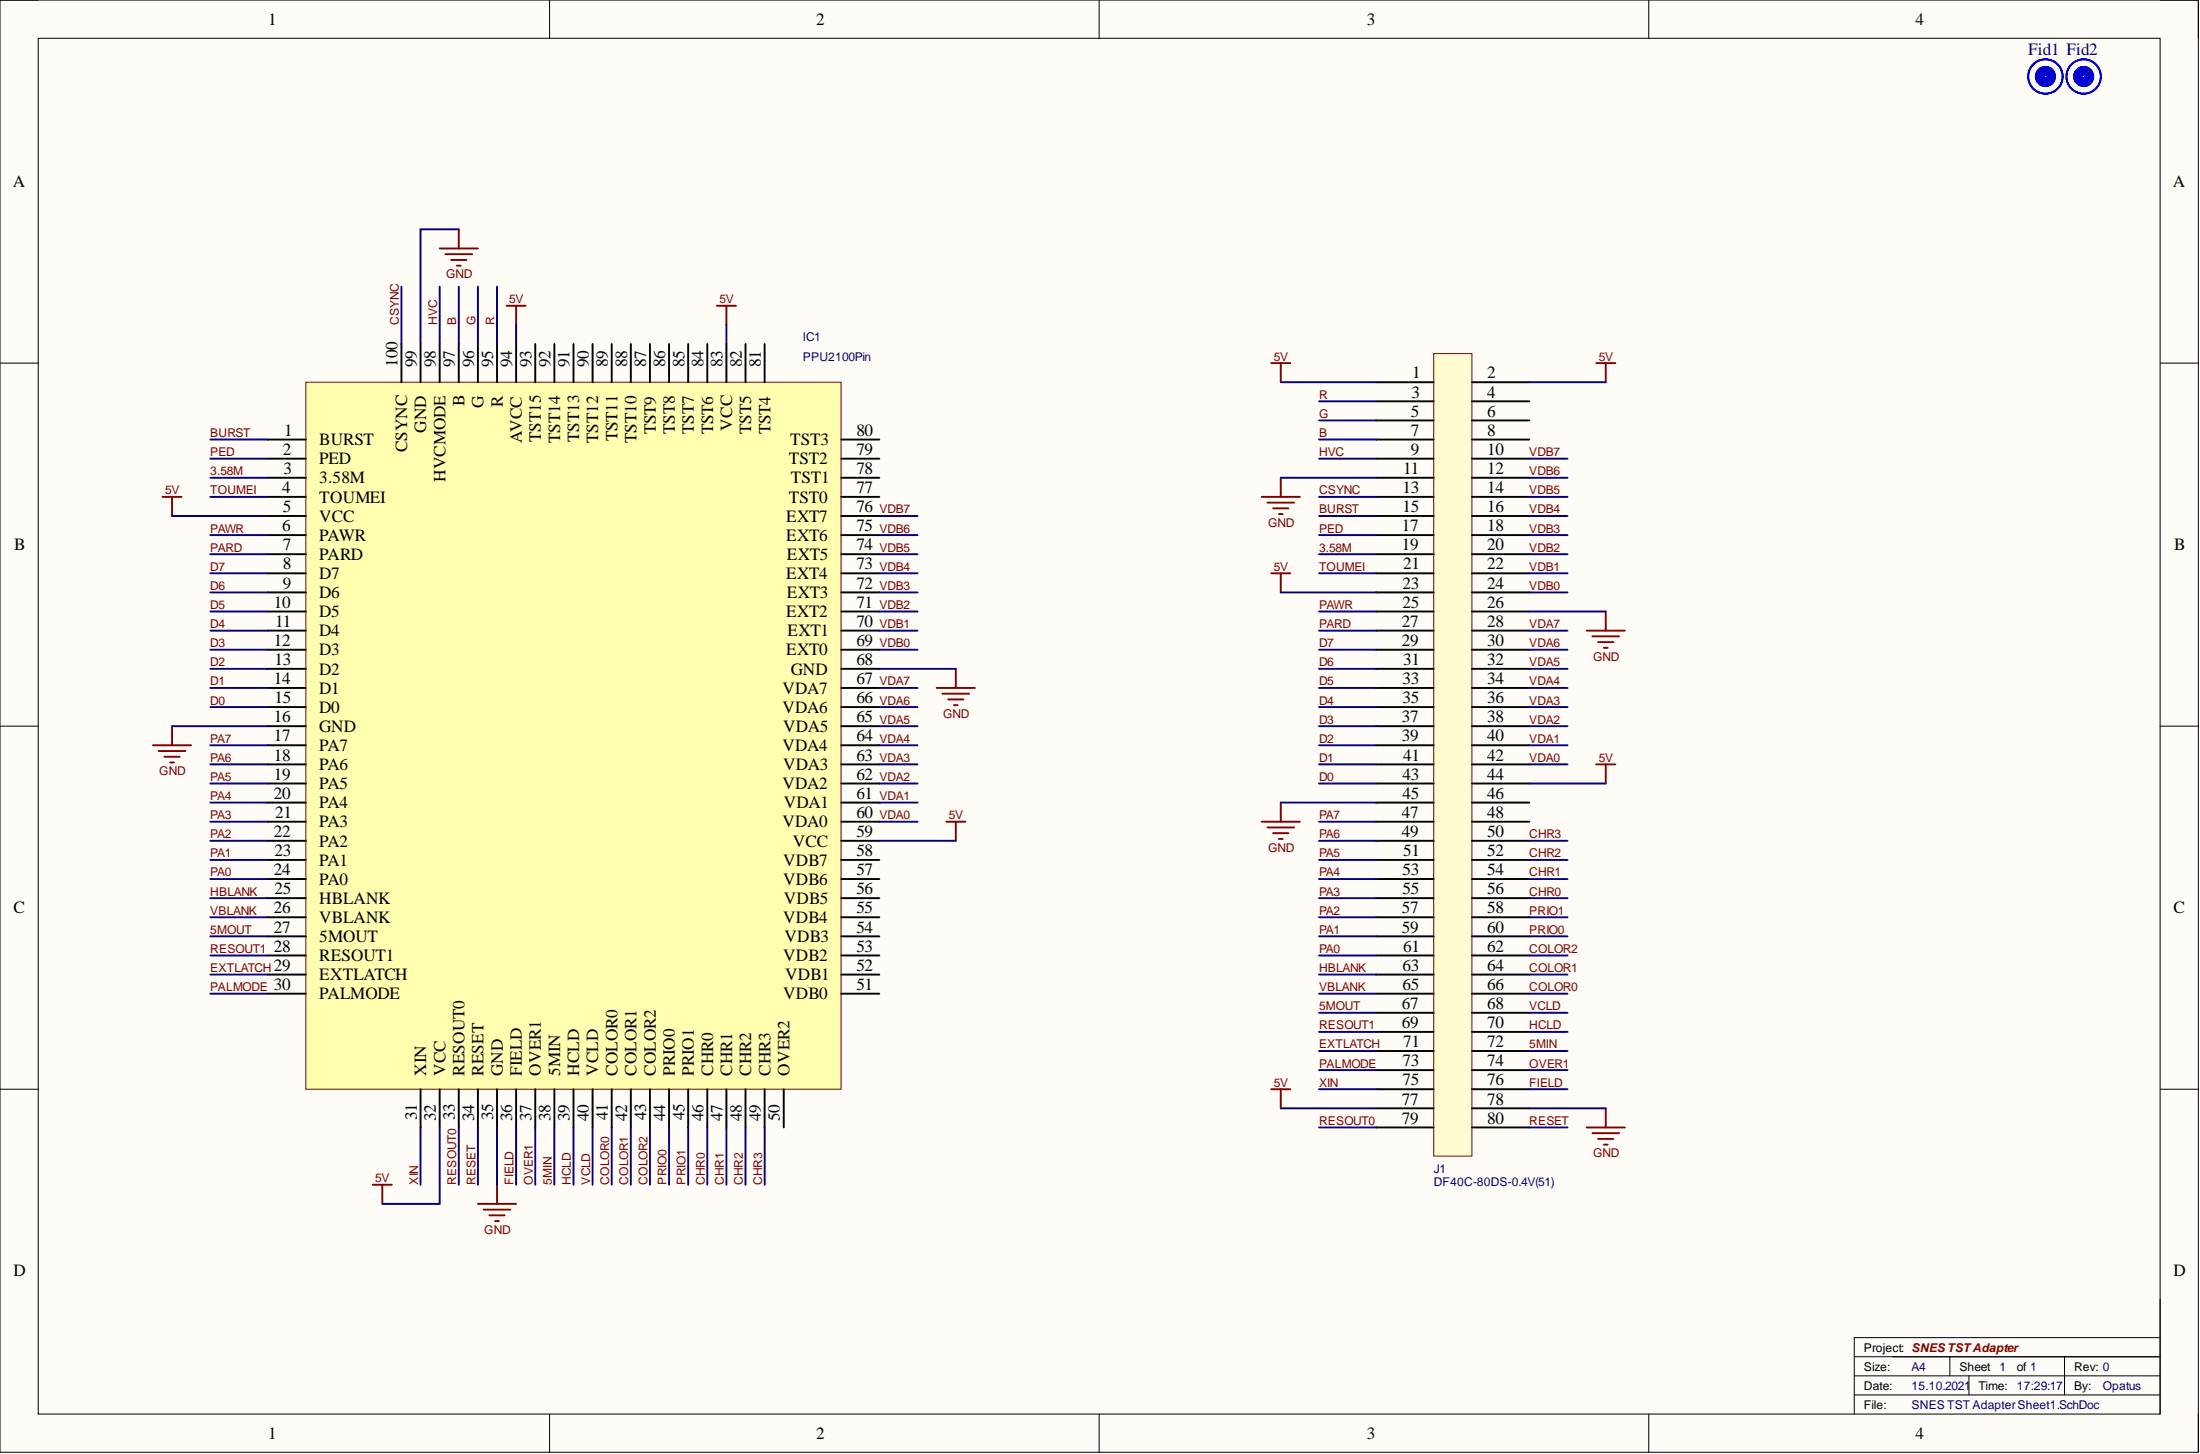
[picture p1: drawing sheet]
# Altium project SNES TST Adapter.PrjPcb
Revision: Rev 0
1 sheet, 4 parts. Net scope: global (net labels, ports and power ports of the same name join across sheets).
Board files: SNES TST Adapter Type A.PcbDoc, SNES TST Adapter Type B.PcbDoc

## Sheet SNES TST Adapter Sheet1.SchDoc: SNES TST Adapter
size A4; DrawnBy: Opatus; DocumentNumber: 1; Revision: 0; SheetNumber: 1; SheetTotal: 1

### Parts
Fid1  Fiducial  [Fiducial_1_side]  (value not drawn)  (no BOM)
Fid2  Fiducial  [Fiducial_1_side]  (value not drawn)  (no BOM)
IC1  PPU2100Pin  [PPU100Pin_Double]  (no BOM)
J1  DF40C-80DS-0.4V(51)  [DF40C-80DS]

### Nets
5V: IC1.5(VCC) IC1.32(VCC) IC1.59(VCC) IC1.83(VCC) IC1.94(AVCC) J1.1 J1.2 J1.23 J1.44 J1.77
GND: IC1.16(GND) IC1.35(GND) IC1.68(GND) IC1.99(GND) J1.11 J1.26 J1.45 J1.78
3.58M: IC1.3(3.58M) J1.19
5MIN: IC1.38(5MIN) J1.72
5MOUT: IC1.27(5MOUT) J1.67
B: IC1.97(B) J1.7
BURST: IC1.1(BURST) J1.15
CHR0: IC1.46(CHR0) J1.56
CHR1: IC1.47(CHR1) J1.54
CHR2: IC1.48(CHR2) J1.52
CHR3: IC1.49(CHR3) J1.50
COLOR0: IC1.41(COLOR0) J1.66
COLOR1: IC1.42(COLOR1) J1.64
COLOR2: IC1.43(COLOR2) J1.62
CSYNC: IC1.100(CSYNC) J1.13
D0: IC1.15(D0) J1.43
D1: IC1.14(D1) J1.41
D2: IC1.13(D2) J1.39
D3: IC1.12(D3) J1.37
D4: IC1.11(D4) J1.35
D5: IC1.10(D5) J1.33
D6: IC1.9(D6) J1.31
D7: IC1.8(D7) J1.29
EXTLATCH: IC1.29(EXTLATCH) J1.71
FIELD: IC1.36(FIELD) J1.76
G: IC1.96(G) J1.5
HBLANK: IC1.25(HBLANK) J1.63
HCLD: IC1.39(HCLD) J1.70
HVC: IC1.98(HVCMODE) J1.9
OVER1: IC1.37(OVER1) J1.74
PA0: IC1.24(PA0) J1.61
PA1: IC1.23(PA1) J1.59
PA2: IC1.22(PA2) J1.57
PA3: IC1.21(PA3) J1.55
PA4: IC1.20(PA4) J1.53
PA5: IC1.19(PA5) J1.51
PA6: IC1.18(PA6) J1.49
PA7: IC1.17(PA7) J1.47
PALMODE: IC1.30(PALMODE) J1.73
PARD: IC1.7(PARD) J1.27
PAWR: IC1.6(PAWR) J1.25
PED: IC1.2(PED) J1.17
PRIO0: IC1.44(PRIO0) J1.60
PRIO1: IC1.45(PRIO1) J1.58
R: IC1.95(R) J1.3
RESET: IC1.34(RESET) J1.80
RESOUT0: IC1.33(RESOUT0) J1.79
RESOUT1: IC1.28(RESOUT1) J1.69
TOUMEI: IC1.4(TOUMEI) J1.21
VBLANK: IC1.26(VBLANK) J1.65
VCLD: IC1.40(VCLD) J1.68
VDA0: IC1.60(VDA0) J1.42
VDA1: IC1.61(VDA1) J1.40
VDA2: IC1.62(VDA2) J1.38
VDA3: IC1.63(VDA3) J1.36
VDA4: IC1.64(VDA4) J1.34
VDA5: IC1.65(VDA5) J1.32
VDA6: IC1.66(VDA6) J1.30
VDA7: IC1.67(VDA7) J1.28
VDB0: IC1.69(EXT0) J1.24
VDB1: IC1.70(EXT1) J1.22
VDB2: IC1.71(EXT2) J1.20
VDB3: IC1.72(EXT3) J1.18
VDB4: IC1.73(EXT4) J1.16
VDB5: IC1.74(EXT5) J1.14
VDB6: IC1.75(EXT6) J1.12
VDB7: IC1.76(EXT7) J1.10
XIN: IC1.31(XIN) J1.75

Not connected (* = marked no-connect by the designer): IC1 50(OVER2) 51(VDB0) 52(VDB1) 53(VDB2) 54(VDB3) 55(VDB4) 56(VDB5) 57(VDB6) 58(VDB7) 77(TST0) 78(TST1) 79(TST2) 80(TST3) 81(TST4) 82(TST5) 84(TST6) 85(TST7) 86(TST8) 87(TST9) 88(TST10) 89(TST11) 90(TST12) 91(TST13) 92(TST14) 93(TST15); J1 4 6 8 46 48
